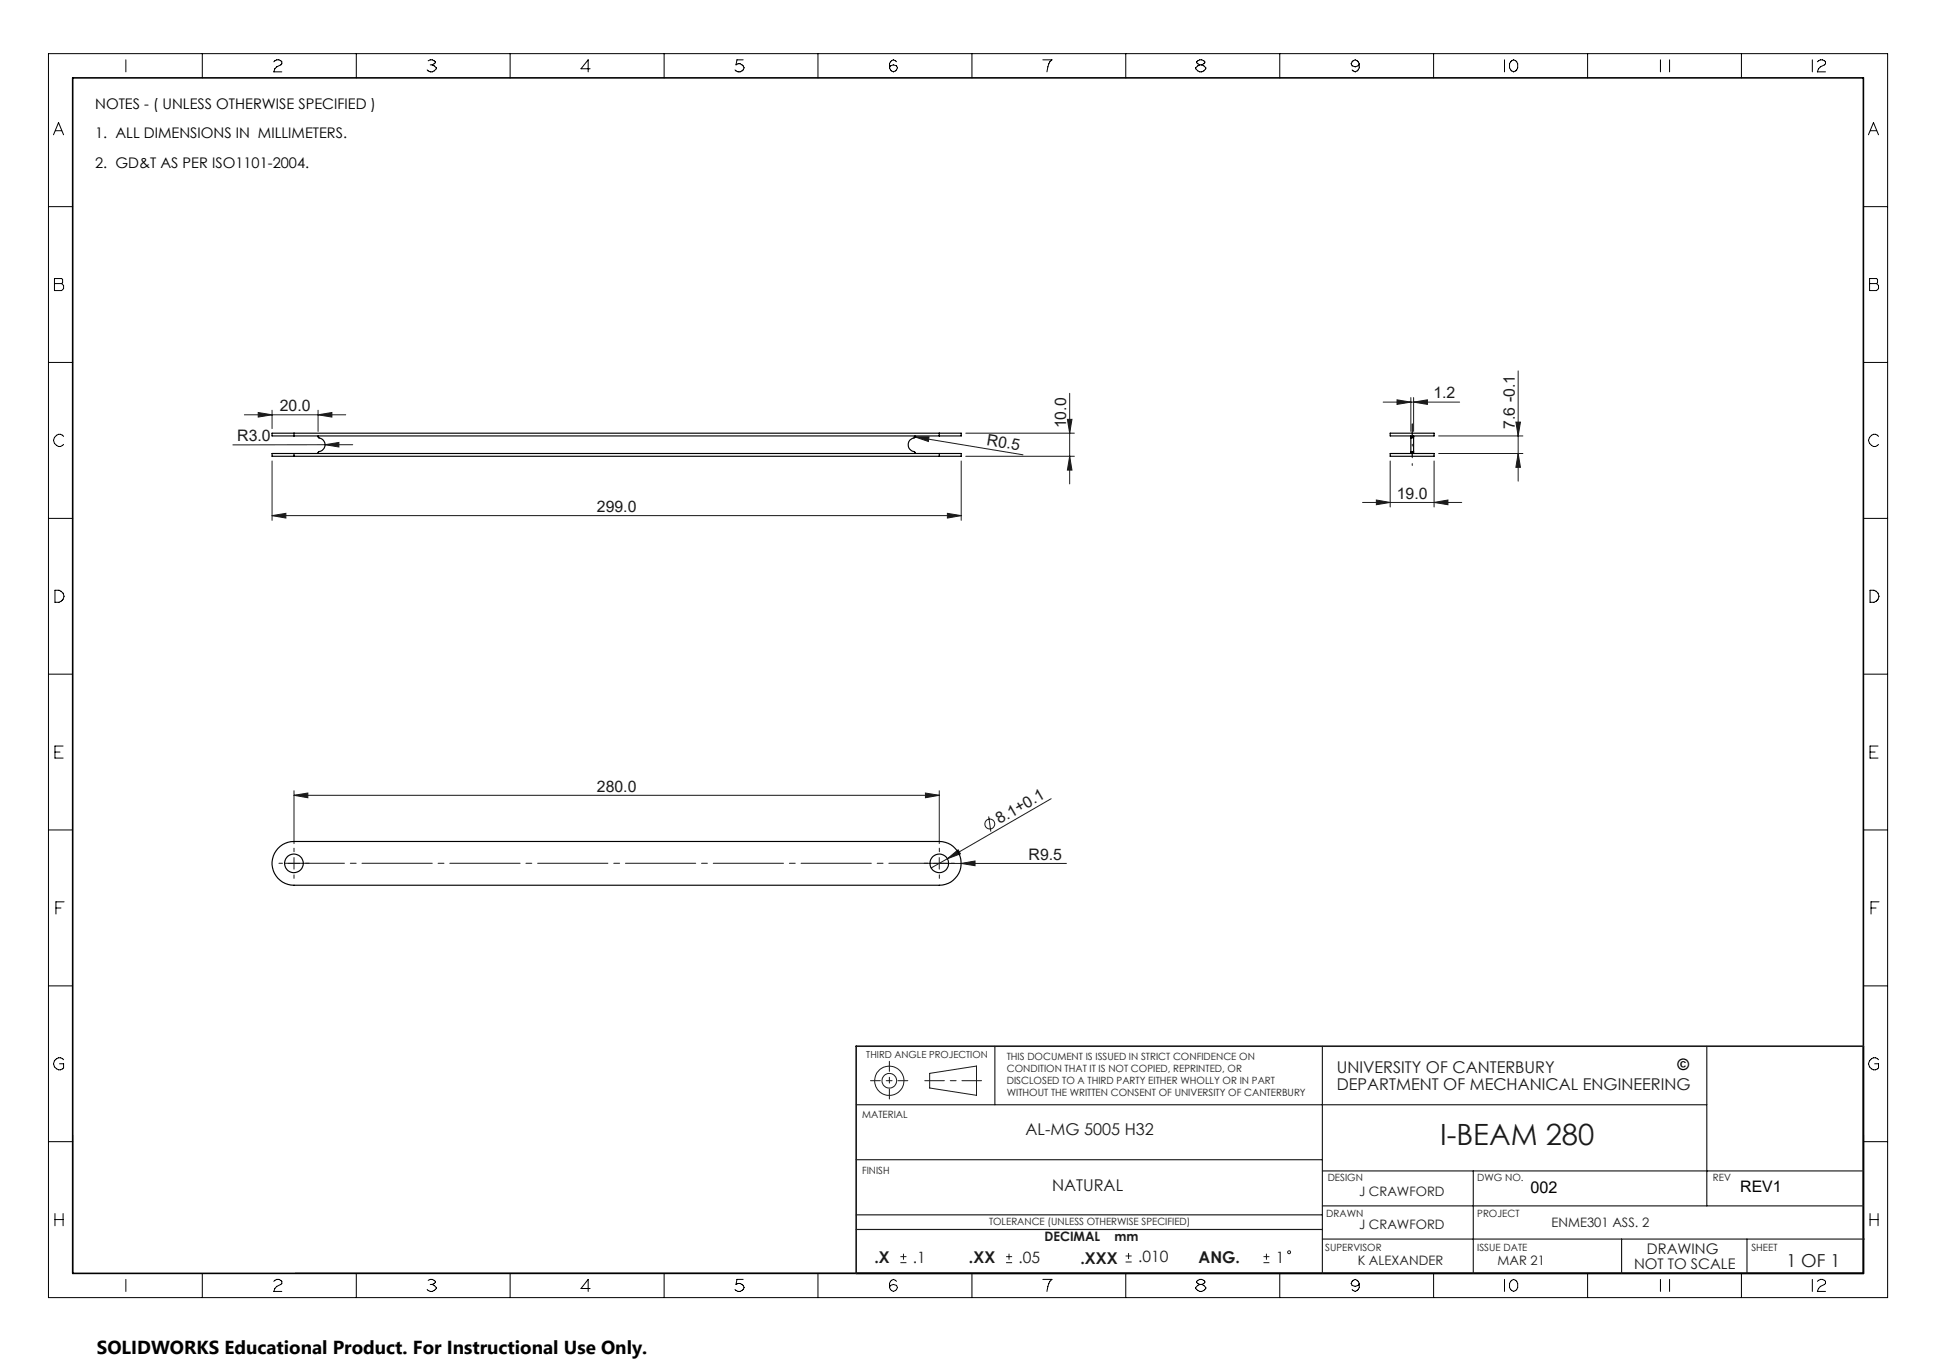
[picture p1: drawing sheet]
<svg xmlns="http://www.w3.org/2000/svg" width="420mm" height="297mm" viewBox="0 0 420 297" stroke-linecap="round" stroke-linejoin="round" font-family="sans-serif">
<g fill="none" stroke="#191924" stroke-width=".22">
<path d="M53 90h22M56 89.5l3 .5-3 .5zM59 89v4M69 90l3-.5v1zM69 89v4.6M70.5 96.5l3-.5v1zM76.5 96.5h-26M198.3 94.8h.2M198.5 94.8h3l-.1 1zM198.5 94.8l23.4 3.9M209.5 94h23.6M209.5 99h23.6"/>
<path d="M231.6 91h1l-.5 3zM232.1 99l.5 3h-1zM232.1 85.3v19.7M300.1 87.2h16.6M303.1 86.7l3 .5-3 .5zM306.1 86.3v7.3M306.7 87.2l3-.5v1zM306.7 86.3v7.3M312.1 98.4h18.3M312.1 94.6h18.3M328.9 91.6h.9l-.4 3zM329.4 98.4l.4 3h-.9z"/>
<path d="M329.4 80.5v23.9M59 111.9l3-.5v1zM59 100v12.9M59 111.9h149.5M205.5 111.4l3 .5-3 .5zM208.5 100v12.9M295.6 109h21.5M298.6 108.5l3 .5-3 .5zM301.6 100v10M311.1 109l3-.5v1zM311.1 100v10M63.8 172.5l3-.5v1.1z"/>
<path d="M63.8 171.6v11.4M63.8 172.5h140M200.8 172l3 .5-3 .6zM203.8 171.6v11.4M214.5 177.1l.4 3.3M228 173.3l-22.5 13M62.5 187.3h2.5M63.8 186.1v2.5M202.5 187.3h28.9M203.8 186.1v2.5M205.5 186.3l2.4-1.9 .5 .8zM205.5 186.3l-3.5 2"/>
<path d="M208.5 187.3l3-.5v1zM201.7 232.9l10.1-1.6v6.3l-10.1-1.6zM195.3 273.9h1.3M195.3 272.6h1.3M196 272v1.3M218.3 273.9h1.3M218.3 272.6h1.3M218.9 272v1.3M244.2 273.8h1.3M244.2 272.5h1.3M244.8 271.8v1.4M274.1 273.9h1.3"/>
<path d="M274.1 272.6h1.3M274.7 272v1.3"/>
<circle cx="214.7" cy="178.8" r="1.08"/>
<circle cx="192.9" cy="234.5" r="3.2"/>
<circle cx="192.9" cy="234.5" r="1.58"/>
<circle cx="279.7" cy="271.7" r=".32"/>
</g>
<path d="M306.4 94.6v-2.6M306.4 99v-.6M61.3 187.3h-.8M63.8 184.8v-.8M63.8 189.8v.8M66.3 187.3h.8M201.3 187.3h-.8M203.8 184.8v-.8M203.8 189.8v.8M206.3 187.3h.8" fill="none" stroke="#191924" stroke-width=".22" stroke-dasharray="15.2 1.3 1.3 1.3"/>
<path d="M306.4 101v-4.6" fill="none" stroke="#191924" stroke-width=".22" stroke-dasharray="15.2 1.3 1.3 1.3" stroke-dashoffset="14.8"/>
<path d="M61.8 187.3h144" fill="none" stroke="#191924" stroke-width=".22" stroke-dasharray="15.2 1.3 1.3 1.3" stroke-dashoffset="2.3"/>
<g fill="none" stroke="#000" stroke-width=".22">
<path d="M10.5 11.6h399v269.9h-399zM27.3 13v2.6M43.9 11.6v5.3M59.4 13.4a.92 .92 0 0 1 1-.4 .92 .92 0 0 1 .7 .8l-1.5 1.1-.2 .7h1.7M77.3 11.6v5.3M92.9 13.2a.96 .96 0 0 1 1.5 .4l-.6 .5M93.3 14.1h.5M93.8 14.1l.9 .6a1.11 1.11 0 0 1-.9 .9 1.11 1.11 0 0 1-1.1-.4M110.7 11.6v5.3M128 14.9h-2l1.6-1.9v2.6M144.1 11.6v5.3M161.2 13h-1.3l-.2 1.1a1.08 1.08 0 0 1 1.7 .6 1.11 1.11 0 0 1-.8 .9 1.11 1.11 0 0 1-1.1-.4"/>
<path d="M177.4 11.6v5.3M193.2 14.3l.6-.2 .7 .2a.87 .87 0 0 1-.7 1.3 .87 .87 0 0 1-.6-1.3zM194.5 13.4l-.2-.2a.87 .87 0 0 0-1.3 .6v.9M210.9 11.6v5.3M226.2 13h2a3.4 3.4 0 0 0-1.1 2.6M244.2 11.6v5.3M260.3 14.1l-.7-.5a.92 .92 0 0 1 .9-.6 .92 .92 0 0 1 .9 .6l-.7 .5M260.3 14.1l-.9 .6a1.11 1.11 0 0 0 1.1 .9 1.11 1.11 0 0 0 1.1-.9l-.9-.6M260.3 14.1h.4M277.6 11.6v5.3M293.3 13.4l.2-.2a.91 .91 0 0 1 1.4 .6l-.3 .5-.6 .2-.7-.2-.2-.5zM294.9 13.8v.9a.91 .91 0 0 1-1.4 .7l-.2-.2"/>
<path d="M311 11.6v5.3M326.4 13v2.6M327.7 13.4l.2-.2a.87 .87 0 0 1 1.3 .6v.9a.87 .87 0 0 1-1.3 .7l-.4-.7v-.9zM344.4 11.6v5.3M360.2 13v2.6M362.2 13v2.6M377.8 11.6v5.3M393.2 13v2.6M394.3 13.4a1.1 1.1 0 0 1 1.7 0v.4l-1.1 .7-.4 .4-.2 .7h1.7M11.6 29.2l1.1-2.6 1.1 2.6M12 28.4h1.4M405.3 29.2l1.1-2.6 1.1 2.6"/>
<path d="M405.8 28.4h1.3M10.5 44.8h5.3M404.2 44.8h5.3M10.5 78.6h5.3M11.8 60.4h1.6l.2 .2v.7l-.2 .2 .4 .4v.7l-.4 .4h-1.6zM11.8 61.5h1.6M404.2 78.6h5.3M405.6 60.4h1.5l.2 .2v.7l-.2 .2 .4 .4v.7l-.4 .4h-1.5zM405.6 61.5h1.5M13.8 94.7a1.29 1.29 0 0 0-2.1 .3 1.29 1.29 0 0 0 1 1.9h.4l.7-.5M407.5 94.7a1.25 1.25 0 0 0-1.9 .1 1.25 1.25 0 0 0 .4 1.8 .98 .98 0 0 0 1.5-.2M10.5 112.5h5.3"/>
<path d="M404.2 112.5h5.3M11.9 128.1a1.56 1.56 0 0 1 2 1.3 1.57 1.57 0 0 1-2 1.3zM405.7 128.1a1.51 1.51 0 0 1 1.9 1.3 1.55 1.55 0 0 1-1.9 1.3zM10.5 146.3h5.3M404.2 146.3h5.3M11.9 163.2h1.1M13.7 161.9h-1.8v2.6h1.8M405.7 163.2h1.1M407.4 161.9h-1.7v2.6h1.7M10.5 180.1h5.3M12.1 197h1.1M13.9 195.6h-1.8v2.7"/>
<path d="M404.2 180.1h5.3M405.9 197h1.1M407.6 195.6h-1.7v2.7M10.5 213.9h5.3M404.2 213.9h5.3M13.8 229.9a1.26 1.26 0 0 0-1.8 0 1.26 1.26 0 0 0 0 1.8 1.26 1.26 0 0 0 1.8 0v-.9h-.9M407.5 229.9a1.27 1.27 0 0 0-1.8 0 1.27 1.27 0 0 0 0 1.8 1.27 1.27 0 0 0 1.8 0v-.9h-.8M10.5 247.7h5.3M15.8 246.2v30M404.2 247.7h5.3M404.3 246.2v30h-340.3M11.9 263.3v2.6"/>
<path d="M11.9 264.6h1.8M13.7 263.3v2.6M27.3 277.6v2.6M43.9 276.3v5.2M59.4 278a.92 .92 0 0 1 1-.5 .92 .92 0 0 1 .7 .9l-1.1 .7-.4 .4-.2 .7h1.7M77.3 276.3v5.2M92.9 277.8a.95 .95 0 0 1 1.5 .4l-.6 .5M93.3 278.7h.5M93.8 278.7l.9 .6a1.14 1.14 0 0 1-2 .4M110.7 276.3v5.2M128 279.5h-2l1.6-1.9v2.6M144.1 276.3v5.2"/>
<path d="M161.2 277.6h-1.3l-.2 1.1a1.11 1.11 0 0 1 1.7 .6 1.11 1.11 0 0 1-.8 .9 1.11 1.11 0 0 1-1.1-.5M177.4 276.3v5.2M193.2 278.9l.6-.2 .7 .2a.87 .87 0 0 1-.7 1.3 .87 .87 0 0 1-.6-1.3zM194.5 278l-.2-.2a.87 .87 0 0 0-1.3 .6v.9M210.9 276.3v5.2M226.2 277.6h2a3.6 3.6 0 0 0-1.1 2.6M244.2 276.3v5.2M260.3 278.7l-.9 .6a1.12 1.12 0 0 0 1.1 .9 1.12 1.12 0 0 0 1.1-.9l-.4-.4-.5-.2M260.3 278.7h.4M260.3 278.7l-.7-.5a.91 .91 0 0 1 .9-.7 .91 .91 0 0 1 .9 .7l-.7 .5M277.6 276.3v5.2M293.3 278l.2-.2a.91 .91 0 0 1 1.4 .6l-.3 .5-.6 .2-.7-.2-.2-.5z"/>
<path d="M294.9 278.4v.9a.89 .89 0 0 1-.7 .7 .89 .89 0 0 1-.9-.3M311 276.3v5.2M326.4 277.6v2.6M327.7 278l.2-.2a.87 .87 0 0 1 1.3 .6v.9a.88 .88 0 0 1-.8 .9 .88 .88 0 0 1-.9-.9v-.9zM344.4 276.3v5.2M360.2 277.6v2.6M362.2 277.6v2.6M377.8 276.3v5.2M393.2 277.6v2.6M394.3 278a1.1 1.1 0 0 1 1.7 0v.4l-1.1 .7-.4 .4-.2 .7h1.7M405.7 264.6h1.7M405.7 263.3v2.6"/>
<path d="M407.4 263.3v2.6"/>
</g>
<path d="M15.8 16.9h388.4v259.4h-388.4z" fill="none" stroke="#000" stroke-width=".35"/>
<path d="M200.6 234.5h12.3" fill="none" stroke="#191924" stroke-width=".22" stroke-dasharray="15.2 1.3 1.3 1.3" stroke-dashoffset="11"/>
<path d="M188.8 234.5h8.1M192.9 230.3v8.1" fill="none" stroke="#191924" stroke-width=".22" stroke-dasharray="15.2 1.3 1.3 1.3" stroke-dashoffset="13.1"/>
<g fill="none" stroke="#191924" stroke-width=".25">
<path d="M185.7 239.7h184.6M215.8 227v12.7M286.9 227v49.3M370.3 227v34.6M185.7 251.6h101.2M286.9 254h117.3M319.6 254v22.3M185.7 263.6h101.2M185.7 266.7h101.2M286.9 261.6h117.3M286.9 268.8h117.6M351.8 268.8v7.5"/>
<path d="M379 268.8v7.5"/>
</g>
<path d="M404.2 227h-218.5v49.3" fill="none" stroke="#191924" stroke-width=".35"/>
<g fill="#191924">
<path d="M70.5 96.5l3-.5v1z"/>
<path d="M205.5 186.3l2.4-1.9 .5 .8z"/>
<path d="M198.5 94.8h3l-.1 1z"/>
<path d="M208.5 187.3l3-.5v1z"/>
<path d="M306.7 87.2l3-.5v1zM303.1 86.7l3 .5-3 .5z"/>
<path d="M59 111.9l3-.5v1zM205.5 111.4l3 .5-3 .5zM56 89.5l3 .5-3 .5zM69 90l3-.5v1zM63.8 172.5l3-.5v1.1zM200.8 172l3 .5-3 .6z"/>
<path d="M298.6 108.5l3 .5-3 .5zM311.1 109l3-.5v1z"/>
<path d="M231.6 91h1l-.5 3zM232.1 99l.5 3h-1z"/>
<path d="M329.4 98.4l.4 3h-.9zM328.9 91.6h.9l-.4 3z"/>
</g>
<g fill="none" stroke="#000" stroke-width=".25">
<path d="M63.8 94h-4.8v.6h4.8M63.8 98.4h-4.8v.6h4.8M63.8 94v.6M63.8 98.4v.6M63.8 98.4h140M63.8 99h140M63.8 94h140M63.8 94.6h140M69 94.6v.3a1.59 1.59 0 0 1 1.5 1.6 1.59 1.59 0 0 1-1.4 1.6l-.1 .3M198.5 94.6v.3a1.6 1.6 0 0 0-1.5 1.6 1.6 1.6 0 0 0 1.4 1.6l.1 .3M203.8 94h4.7v.6h-4.7M203.8 98.4h4.7v.6h-4.7"/>
<path d="M203.8 94v.6M203.8 98.4v.6M301.6 94h9.5v.6h-9.5zM301.6 98.4h9.5v.6h-9.5zM306.1 98v.2M306.1 94.8v.2M306.1 95v3M306.1 94.8h.6M306.1 94.6v.2M306.1 98.2v.2M306.1 98h.6M306.1 98.2h.6"/>
<path d="M306.1 95h.6M306.7 98v.2M306.7 94.8v.2M306.7 95v3M306.7 94.6v.2M306.7 98.2v.2M60.3 184.1a4.7 4.7 0 0 1 3.5-1.5h140a4.7 4.7 0 0 1 4.7 4.7 4.7 4.7 0 0 1-4.7 4.7h-140a4.7 4.7 0 0 1-4.4-2.8 4.7 4.7 0 0 1 .9-5.1z"/>
<circle cx="63.8" cy="187.3" r="2.03"/>
<circle cx="203.8" cy="187.3" r="2.02"/>
</g>
<text font-size="6.3" fill="#191924" x="312.4" y="248.4">I-BEAM 280</text>
<text font-size="4.1" x="21" y="293.7">SOLIDWORKS Educational Product. For Instructional Use Only.</text>
<text font-size="3.9" fill="#191924" x="387.5" y="274.9">1 OF 1</text>
<g font-size="3.5" fill="#191924">
<text x="290" y="232.9">UNIVERSITY OF CANTERBURY</text>
<text x="290" y="236.4">DEPARTMENT OF MECHANICAL ENGINEERING</text>
<text x="222.5" y="246.2">AL-MG 5005 H32</text>
<text x="228.3" y="258.4">NATURAL</text>
<text x="189.7" y="273.9">.X</text>
<text x="210.2" y="273.9">.XX</text>
<text x="234.4" y="274.2">.XXX</text>
<text x="260" y="273.9">ANG.</text>
</g>
<text font-size="3.5" x="332" y="258.9">002</text>
<g font-size="3.4" fill="#191924">
<text x="60.7" y="89.2">20.0</text>
<text x="311" y="86.5">1.2</text>
<text x="51.5" y="95.7">R3.0</text>
<text x="231.3" y="92.9" transform="rotate(-90 231.3 92.9)">10.0</text>
<text x="328.6" y="93" transform="rotate(-90 328.6 93)">7.6 -0.1</text>
<text x="214" y="96.6" transform="rotate(9 214 96.6)">R0.5</text>
<text x="129.5" y="111.1">299.0</text>
<text x="303" y="108.2">19.0</text>
<text x="129.5" y="171.8">280.0</text>
<text x="216.9" y="178.9" transform="rotate(-30 216.9 178.9)">8.1+0.1</text>
<text x="223.2" y="186.5">R9.5</text>
<text x="198" y="273.9">.1</text>
<text x="221" y="273.9">.05</text>
<text x="246.9" y="273.8">.010</text>
<text x="276.8" y="273.9">1</text>
</g>
<g font-size="3.4">
<text x="363.9" y="232.1">©</text>
<text x="377.5" y="258.7">REV1</text>
</g>
<g font-size="3.2">
<text x="20.7" y="23.7">NOTES - ( UNLESS OTHERWISE SPECIFIED )</text>
<text x="20.7" y="30">1. ALL DIMENSIONS IN MILLIMETERS.</text>
<text x="20.7" y="36.4">2. GD&amp;T AS PER ISO1101-2004.</text>
</g>
<g font-size="3.2" fill="#191924">
<text x="354.5" y="275.2">NOT TO SCALE</text>
<text x="357.3" y="272.1">DRAWING</text>
</g>
<g font-size="2.8" fill="#191924">
<text x="294.8" y="259.5">J CRAWFORD</text>
<text x="226.6" y="269.3">DECIMAL</text>
<text x="241.8" y="269.3">mm</text>
<text x="294.8" y="266.6">J CRAWFORD</text>
<text x="336.6" y="266.3">ENME301 ASS. 2</text>
<text x="294.5" y="274.4">K ALEXANDER</text>
<text x="324.9" y="274.5">MAR 21</text>
</g>
<g font-size="2.2" fill="#191924">
<text x="218.4" y="229.9">THIS DOCUMENT IS ISSUED IN STRICT CONFIDENCE ON</text>
<text x="218.4" y="232.5">CONDITION THAT IT IS NOT COPIED, REPRINTED, OR</text>
<text x="218.4" y="235.2">DISCLOSED TO A THIRD PARTY EITHER WHOLLY OR IN PART</text>
<text x="218.4" y="237.8">WITHOUT THE WRITTEN CONSENT OF UNIVERSITY OF CANTERBURY</text>
<text x="187" y="242.6">MATERIAL</text>
<text x="187" y="254.6">FINISH</text>
<text x="288" y="256.2">DESIGN</text>
<text x="320.5" y="256.2">DWG NO.</text>
<text x="371.6" y="256.2">REV</text>
<text x="214.6" y="265.8">TOLERANCE (UNLESS OTHERWISE SPECIFIED)</text>
<text x="287.7" y="264">DRAWN</text>
<text x="320.5" y="264">PROJECT</text>
<text x="287.5" y="271.4">SUPERVISOR</text>
<text x="320.5" y="271.4">ISSUE DATE</text>
<text x="380" y="271.4">SHEET</text>
</g>
<text font-size="2.1" fill="#191924" x="187.9" y="229.6">THIRD ANGLE PROJECTION</text>
</svg>
